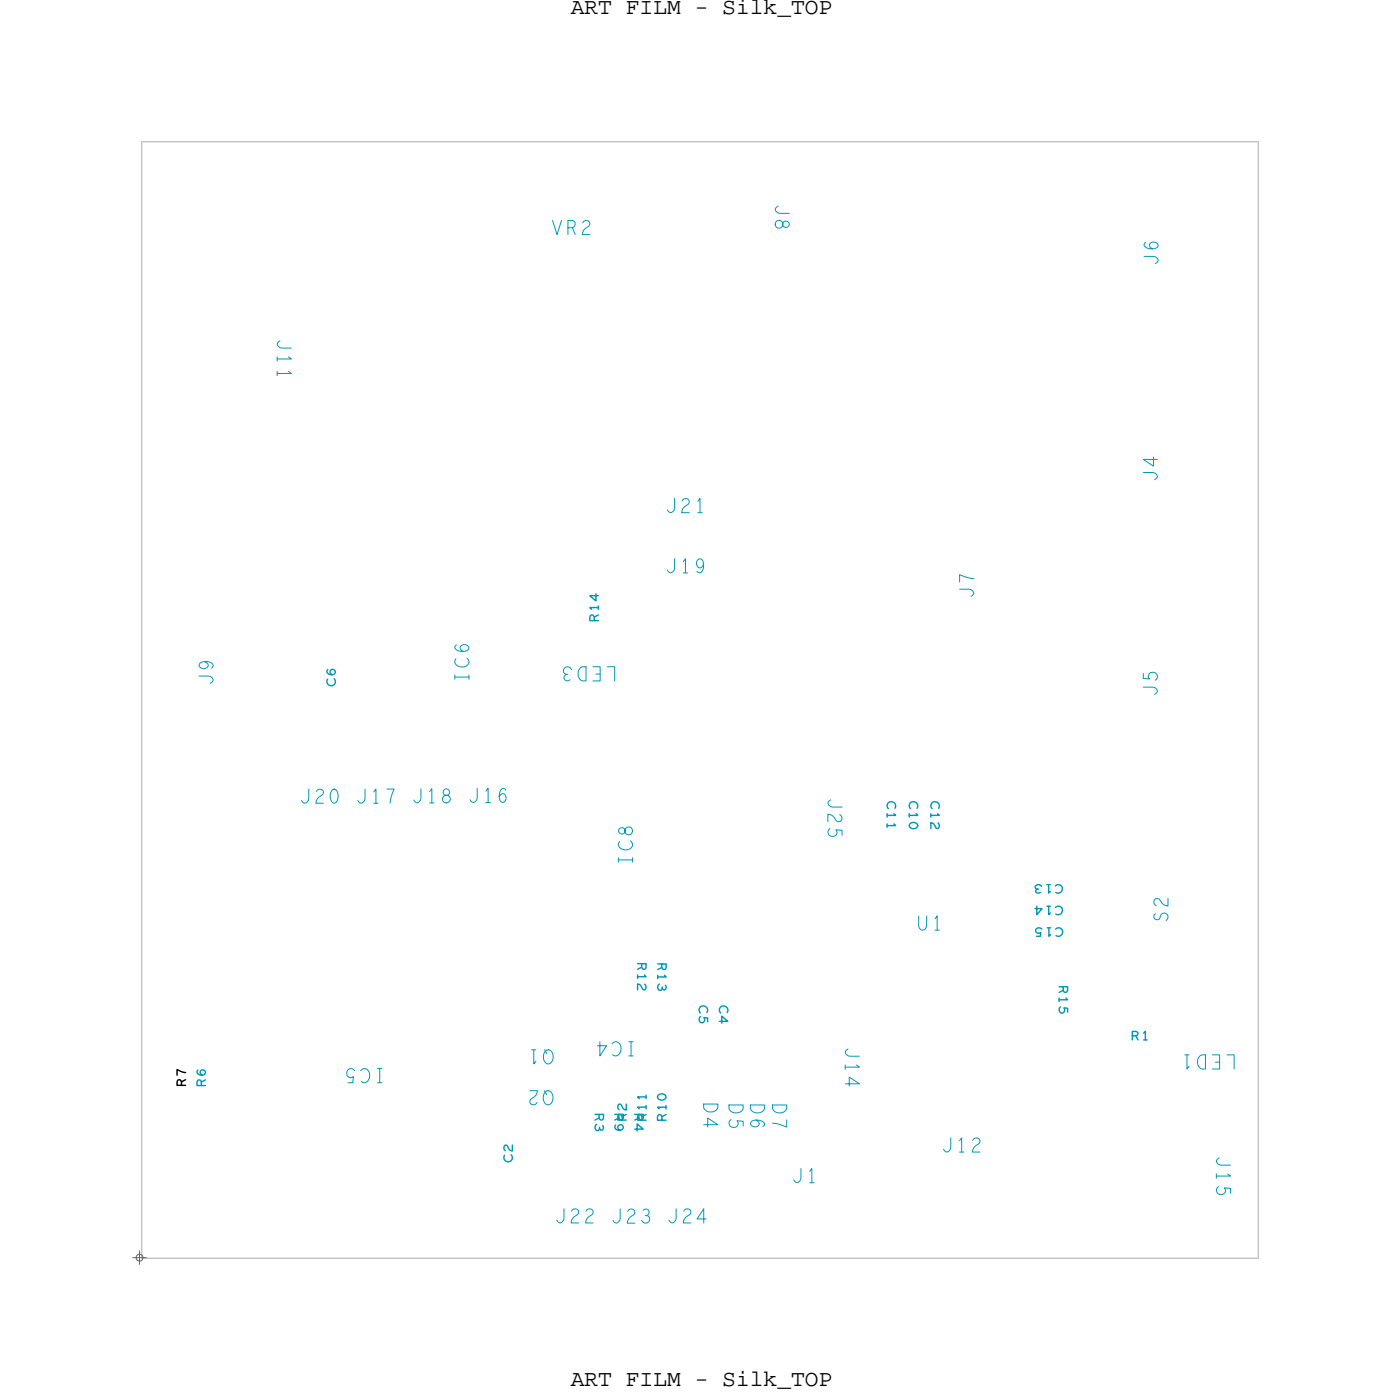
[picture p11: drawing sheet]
<svg xmlns="http://www.w3.org/2000/svg" width="125mm" height="125mm" viewBox="0 0 125 125" stroke-linecap="round" stroke-linejoin="round" font-family="sans-serif">
<!-- layer: Board Outline -->
<path d="M12.7 12.7h100v100h-100z" fill="none" stroke="#acacac" stroke-width=".09"/>
<!-- layer: Text -->
<path d="M55.2 100.8a.36 .36 0 0 0 .2 .5 .36 .36 0 0 0 .4-.3 .25 .25 0 0 0-.2-.3 .25 .25 0 0 0-.3 .3 .25 .25 0 0 0 .2 .2" fill="none" stroke="#0097b7" stroke-width=".13"/>
<!-- layer: Drawing Origin -->
<path d="M11.9 112.7h1.2M12.3 112.4l.2-.1 .2 .1 .1 .3-.1 .2-.2 .1-.2-.1-.1-.2zM12.5 112v1.3" fill="none" stroke="#638b3a" stroke-width=".09"/>
<g font-size="2.2" fill="#0097b7">
<text x="49.4" y="21">VR2</text>
<text x="69.4" y="18.3" transform="rotate(90 69.4 18.3)">J8</text>
<text x="103.7" y="23.8" transform="rotate(-90 103.7 23.8)">J6</text>
<text x="24.8" y="30.4" transform="rotate(90 24.8 30.4)">J11</text>
<text x="59.6" y="45.9">J21</text>
<text x="103.7" y="43.1" transform="rotate(-90 103.7 43.1)">J4</text>
<text x="59.6" y="51.3">J19</text>
<text x="87.2" y="53.6" transform="rotate(-90 87.2 53.6)">J7</text>
<text x="55.2" y="59.7" transform="rotate(-180 55.2 59.7)">LED3</text>
<text x="19.1" y="61.4" transform="rotate(-90 19.1 61.4)">J9</text>
<text x="42" y="61.1" transform="rotate(-90 42 61.1)">IC6</text>
<text x="103.7" y="62.4" transform="rotate(-90 103.7 62.4)">J5</text>
<text x="26.9" y="71.9">J20 J17 J18 J16</text>
<text x="74.2" y="71.5" transform="rotate(90 74.2 71.5)">J25</text>
<text x="56.7" y="77.5" transform="rotate(-90 56.7 77.5)">IC8</text>
<text x="82.2" y="83.3">U1</text>
<text x="104.6" y="82.6" transform="rotate(-90 104.6 82.6)">S2</text>
<text x="34.5" y="95.7" transform="rotate(-180 34.5 95.7)">IC5</text>
<text x="49.6" y="94" transform="rotate(-180 49.6 94)">Q1</text>
<text x="57" y="93.3" transform="rotate(-180 57 93.3)">IC4</text>
<text x="75.7" y="93.8" transform="rotate(90 75.7 93.8)">J14</text>
<text x="110.7" y="94.5" transform="rotate(-180 110.7 94.5)">LED1</text>
<text x="49.6" y="97.7" transform="rotate(-180 49.6 97.7)">Q2</text>
<text x="63" y="98.8" transform="rotate(90 63 98.8)">D4</text>
<text x="65.3" y="98.9" transform="rotate(90 65.3 98.9)">D5</text>
<text x="67.2" y="98.9" transform="rotate(90 67.2 98.9)">D6</text>
<text x="69.2" y="98.9" transform="rotate(90 69.2 98.9)">D7</text>
<text x="70.9" y="105.9">J1</text>
<text x="84.4" y="103.2">J12</text>
<text x="109" y="103.6" transform="rotate(90 109 103.6)">J15</text>
<text x="49.7" y="109.5">J22 J23 J24</text>
</g>
<g font-size="2.1">
<text x="51.1" y="1.2">ART FILM - Silk_TOP</text>
<text x="51.1" y="124.2">ART FILM - Silk_TOP</text>
</g>
<g font-size="1.3" fill="#0097b7">
<text x="53.6" y="55.7" transform="rotate(-90 53.6 55.7)">R14</text>
<text x="30" y="61.5" transform="rotate(-90 30 61.5)">C6</text>
<text x="79.5" y="71.7" transform="rotate(90 79.5 71.7)">C11</text>
<text x="81.4" y="71.7" transform="rotate(90 81.4 71.7)">C10</text>
<text x="83.4" y="71.7" transform="rotate(90 83.4 71.7)">C12</text>
<text x="95.2" y="79.2" transform="rotate(-180 95.2 79.2)">C13</text>
<text x="95.2" y="81.2" transform="rotate(-180 95.2 81.2)">C14</text>
<text x="95.2" y="83.1" transform="rotate(-180 95.2 83.1)">C15</text>
<text x="57.1" y="86.2" transform="rotate(90 57.1 86.2)">R12</text>
<text x="58.9" y="86.2" transform="rotate(90 58.9 86.2)">R13</text>
<text x="94.9" y="88.3" transform="rotate(90 94.9 88.3)">R15</text>
<text x="62.6" y="90" transform="rotate(90 62.6 90)">C5</text>
<text x="64.4" y="90" transform="rotate(90 64.4 90)">C4</text>
<text x="101.3" y="93.1">R1</text>
<text x="18.4" y="97.4" transform="rotate(-90 18.4 97.4)">R6</text>
<text x="53.3" y="99.7" transform="rotate(90 53.3 99.7)">R3</text>
<text x="56.1" y="100.5" transform="rotate(-90 56.1 100.5)">R2</text>
<text x="56.9" y="99.7" transform="rotate(90 56.9 99.7)">R4</text>
<text x="57.9" y="100.5" transform="rotate(-90 57.9 100.5)">R11</text>
<text x="59.7" y="100.5" transform="rotate(-90 59.7 100.5)">R10</text>
<text x="45.9" y="104.1" transform="rotate(-90 45.9 104.1)">C2</text>
</g>
<text font-size="1.3" x="16.6" y="97.3" transform="rotate(-90 16.6 97.3)">R7</text>
</svg>
